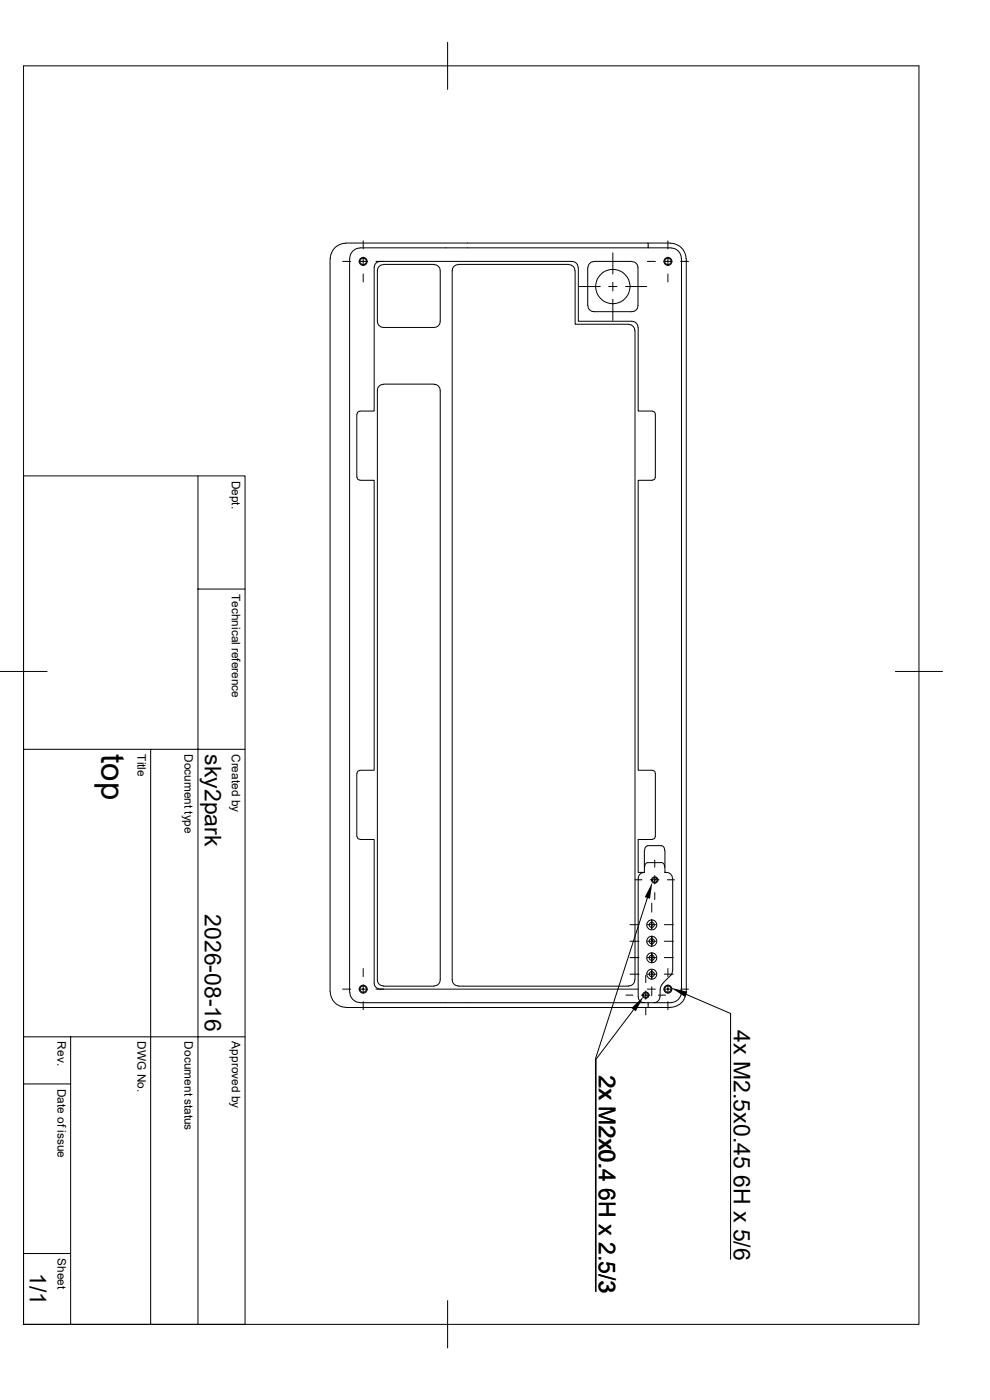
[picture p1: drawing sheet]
<svg xmlns="http://www.w3.org/2000/svg" width="210mm" height="297mm" viewBox="0 0 210 297" stroke-linecap="round" stroke-linejoin="round" font-family="sans-serif">
<g fill="none" stroke="#000" stroke-width=".21">
<path d="M5 14h189.9v267h-189.9zM95 9v10M70 54.9v155.5M72.7 55.5h1.7M73.4 51.6a3.3 3.3 0 0 0-3.3 3.3M73.4 51.6h68.8M74.2 54.8v155.7M76.2 55.5h1.8M76.4 52.6h61.1M76.4 52.6a2.17 2.17 0 0 0-2.2 2.2M77 51.1v1.7M77 54.6v1.7"/>
<path d="M77 58.1v1.7M79.8 55.5h41.5a1.3 1.3 0 0 1 1.3 1.3M80.4 56.5l1-.4h10.7a1.3 1.3 0 0 1 1.3 1.3v10.8a1.3 1.3 0 0 1-1.3 1.3h-10.7a1.3 1.3 0 0 1-1.3-1.3v-10.8v-.5zM80.7 55.5a1.3 1.3 0 0 0-1.3 1.3v30.4h-3M122.7 56.8v11.4h11.3a1.3 1.3 0 0 1 1.3 1.3M124.7 56.8v8M124.7 56.8a1.37 1.37 0 0 1 1.3-1.3h8a1.3 1.3 0 0 1 1.3 1.3v8a1.3 1.3 0 0 1-1.3 1.3h-8a1.3 1.3 0 0 1-1.3-1.3M130 53.6v4.5M130 59.9v1.8M137.3 55.5h1.7M137.5 51.6v1h4.9M140.8 55.5h1.8"/>
<path d="M141.7 51.1v1.7M141.7 54.6v1.7M141.7 58.1v1.7M142.2 51.6a3.3 3.3 0 0 1 3.3 3.3M142.4 52.6a2.17 2.17 0 0 1 2.1 2.2M144.4 55.5h1.7M144.6 54.8v155.7M145.6 54.9v155.5M122.9 60.8h4.4M129.1 60.8h1.8M130 63.5v4.5M132.7 60.8h4.5"/>
<path d="M133.3 68.8h-11.3v-11.4a1.37 1.37 0 0 0-1.4-1.3h-23.4a1.3 1.3 0 0 0-1.3 1.3v150.5a1.3 1.3 0 0 0 1.3 1.3M133.4 68.8a1.3 1.3 0 0 1 1.3 1.3M134.7 70.1v137.8M135.4 69.5v17.7h3M75.7 87.9v13.3M76.4 87.2l-.5 .2-.2 .5M138.4 87.2l.5 .2 .1 .5v13.3l-.1 .5-.5 .2h-3v61.5h3M5 101h47v180h-47M42 101v180M75.7 101.2l.2 .5 .5 .2h3v61.5h-3M42 125h10M0 142.5h10"/>
<path d="M5 159h47M32 159v122M189.9 142.5h10M75.7 164.1v13.3M75.7 177.4l.2 .5 .5 .2M76.4 163.4l-.5 .2-.2 .5M76.4 178.1h3v30.4a1.3 1.3 0 0 0 1.3 1.3M137.4 179.5l-.5 .2-.2 .8M137.4 179.4h3M138.4 163.4l.5 .2 .1 .5v13.3l-.1 .5-.5 .2M138.4 178.1h-3v7h1.3M140.4 179.5l.4 .2 .2 .8"/>
<path d="M133.6 196.2h2M133.6 199.7h2M134.7 186.6h1.5M136.7 185.1a1.3 1.3 0 0 0-1.3 1.3v25a1.3 1.3 0 0 0 1.3 1.3M136.7 180.5v4.6M136.7 184l.2-.7 .5-.3h3.1l.3 .3 .2 .7M137.3 190.5l-11 34.1v49.4M137.3 196.2h1.8M137.3 199.7h1.8M138 186.6h1.8M138.3 191.6v1.9M138.3 195.1v2"/>
<path d="M138.3 198.6v2.2M138.9 182.5v1.5M138.9 185.8v1.7M138.9 189.4v1.4M140.9 196.2h1.9M140.9 199.7h1.9M141.1 180.5v4.6a1.36 1.36 0 0 1 1.6 1.3M141.6 186.6h1.5M142.7 186.4v19.6M5 220h47M15 220v61M70.1 210.4a3.3 3.3 0 0 0 3.3 3.3"/>
<path d="M72.7 209.8h1.7M74.2 210.5a2.17 2.17 0 0 0 2.2 2.2M76.2 209.8h1.8M76.4 212.7h61.1v1M77 205.5v1.7M77 209v1.7M77 212.5v1.7M81.4 209.2h10.7M81.4 209.2a1.3 1.3 0 0 1-1.3-1.3v-125.1a1.37 1.37 0 0 1 1.3-1.3h10.7a1.3 1.3 0 0 1 1.3 1.3v125.1a1.3 1.3 0 0 1-1.3 1.3M97.2 209.2h36.1M132.8 211.1h1.5M133.6 206.7h2"/>
<path d="M133.6 203.2h2M134.4 214.2l-8 10.5v49.3M134.7 207.9a1.3 1.3 0 0 1-1.4 1.3M135.4 209.8h-55.6M136.1 211.1h1.8M137 206.9v1.5M137 210.2v1.8M137 213.8v1.5M137.3 206.7h1.8M137.3 203.2h1.8M137.3 209.8h1.7M137.5 212.7h4.9"/>
<path d="M138.3 202.1v2.2M138.3 205.8v2M138.3 209.3v1.9M139.7 211.1h1.5M140 211.4a1.3 1.3 0 0 1-1.3 1.3M140.6 208.6l-.2 .3a3.5 3.5 0 0 0-.4 2.5M140.8 209.8h1.8M140.9 206.7h1.9M140.9 203.2h1.9M141.7 205.5v1.7M141.7 209v1.7M141.7 212.5v1.7"/>
<path d="M142.2 213.7h-68.8M142.3 206.9l-1.7 1.7M142.7 206l-.1 .5-.3 .4M144.4 209.8h1.7M144.5 210.5a2.17 2.17 0 0 1-2.1 2.2M145.5 210.4a3.3 3.3 0 0 1-3.3 3.3M145.5 210.9l9.5 4.1v52.2M5 230h10M5 265.9h10M95 275.9v10.1"/>
<circle cx="77" cy="55.5" r=".85"/>
<circle cx="77" cy="55.5" r=".68"/>
<circle cx="141.7" cy="55.5" r=".85"/>
<circle cx="141.7" cy="55.5" r=".68"/>
<circle cx="130" cy="60.8" r="3.6"/>
<circle cx="138.3" cy="196.2" r="1.06"/>
<circle cx="138.3" cy="199.7" r="1.06"/>
<circle cx="138.3" cy="199.7" r=".55"/>
<circle cx="138.3" cy="196.2" r=".55"/>
<circle cx="138.9" cy="186.7" r=".68"/>
<circle cx="138.9" cy="186.7" r=".5"/>
<circle cx="77" cy="209.8" r=".85"/>
<circle cx="77" cy="209.8" r=".68"/>
<circle cx="137" cy="211.1" r=".68"/>
<circle cx="137" cy="211.1" r=".5"/>
<circle cx="138.3" cy="203.2" r="1.06"/>
<circle cx="138.3" cy="206.7" r="1.06"/>
<circle cx="138.3" cy="203.2" r=".55"/>
<circle cx="138.3" cy="206.7" r=".55"/>
<circle cx="141.7" cy="209.8" r=".85"/>
<circle cx="141.7" cy="209.8" r=".68"/>
</g>
<path d="M138.4 187.2l-.5 3.5-1.1-.4zM133.9 213.9l2.6-2.5-1.6 3.1zM142.3 209.5l3.5 .9-.5 1.1z" fill="#000"/>
<text font-size="7" x="21.5" y="160" transform="rotate(90 21.5 160)">top</text>
<g font-size="4.9">
<text x="43.5" y="160" transform="rotate(90 43.5 160)">sky2park</text>
<text x="43.5" y="193.9" transform="rotate(90 43.5 193.9)">2026-08-16</text>
<text x="155.7" y="218.5" transform="rotate(90 155.7 218.5)">4x M2.5x0.45 6H x 5/6</text>
<text x="127.1" y="228.2" transform="rotate(90 127.1 228.2)">2x M2x0.4 6H x 2.5/3</text>
<text x="6.3" y="270" transform="rotate(90 6.3 270)">1/1</text>
</g>
<g font-size="2.5">
<text x="49.2" y="102" transform="rotate(90 49.2 102)">Dept.</text>
<text x="49.2" y="126" transform="rotate(90 49.2 126)">Technical reference</text>
<text x="29.2" y="160" transform="rotate(90 29.2 160)">Title</text>
<text x="39.2" y="160" transform="rotate(90 39.2 160)">Document type</text>
<text x="49.2" y="160" transform="rotate(90 49.2 160)">Created by</text>
<text x="12.2" y="220.9" transform="rotate(90 12.2 220.9)">Rev.</text>
<text x="29.2" y="220.9" transform="rotate(90 29.2 220.9)">DWG No.</text>
<text x="39.2" y="220.9" transform="rotate(90 39.2 220.9)">Document status</text>
<text x="49.2" y="220.9" transform="rotate(90 49.2 220.9)">Approved by</text>
<text x="12.2" y="231" transform="rotate(90 12.2 231)">Date of issue</text>
<text x="12.2" y="266.9" transform="rotate(90 12.2 266.9)">Sheet</text>
</g>
</svg>
